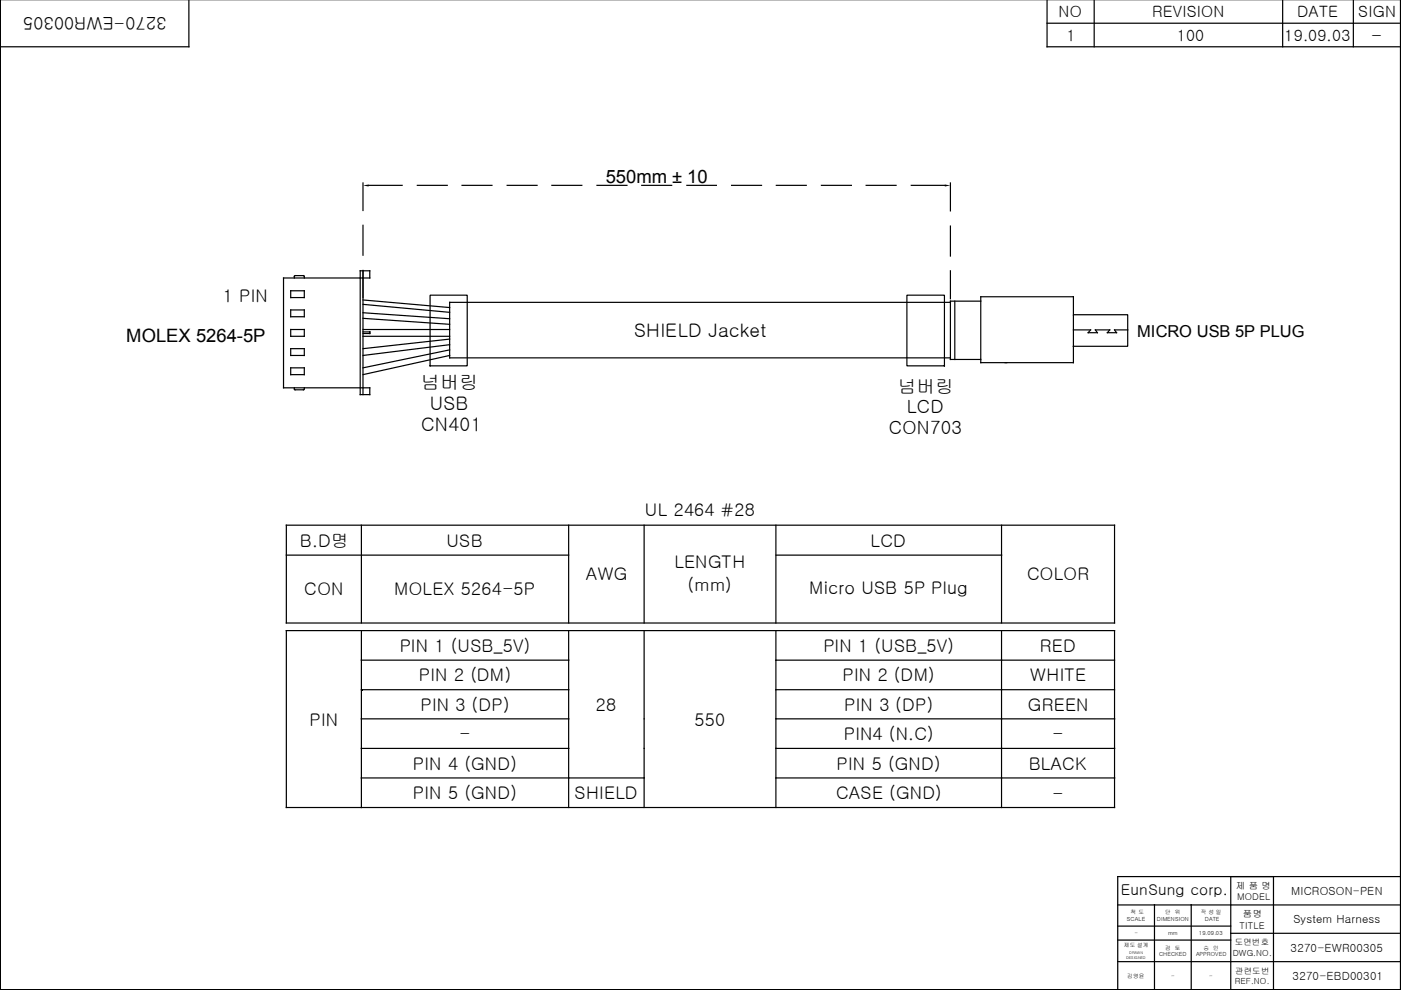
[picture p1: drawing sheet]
<svg xmlns="http://www.w3.org/2000/svg" width="297mm" height="210mm" viewBox="0 0 297 210" stroke-linecap="round" stroke-linejoin="round" font-family="sans-serif">
<g fill="none" stroke="#000" stroke-width=".25">
<path d="M.1 -.1v209.9h296.8v-209.9M40 -.1v10h-39.9M222 -.1v10h74.9M232 -.1v10M271.9 -.1v10M286.9 -.1v10M222 4.9h74.9M77 38.8v5.8M78.1 39.3h7.2M88.5 39.3h6.3M98 39.3h6.3M107.5 39.3h6.4"/>
<path d="M117 39.3h6.4M126.6 39.3h6.3M136.1 39.3h6.3M145.6 39.3h6.3M155.1 39.3h6.4M164.6 39.3h6.3M174.2 39.3h6.3M183.6 39.3h6.4M193.2 39.3h7.1M201.5 38.8v5.9M60.1 58.9h18.3v-1.5h-2v26.3h2v-1.5h-18.3zM62.4 58.9v-.3l.2-.2h1.7l.2 .2v.3"/>
<path d="M77 47.8v6.3M77 57.3v26.4M201.5 47.9v6.4M201.5 57.4v5.9M61.6 61.7h2.9v1.4h-2.9zM61.6 65.7h2.9v1.5h-2.9zM61.6 69.9h2.9v1.4h-2.9zM61.6 73.9h2.9v1.5h-2.9zM61.6 78h2.9v1.4h-2.9zM77 63.6l18.3 1.6M77 67.5l18.3 1.3M77 66.3l18.3 1.3"/>
<path d="M77 64.5l18.3 1.7M77 70.4h1.4v.3h-1.4M77 71.3h18.3M77 69.9h18.3M91.2 62.6h7.9v15h-7.9zM95.3 75.4l-18.3 4M95.3 73.1l-18.3 2.3M95.3 74.2l-18.3 3.8M95.3 71.9l-18.3 2M192.3 62.6h7.9v15h-7.9zM201.5 64.1h-106.2v11.8h106.2M202.4 63.9v12.3"/>
<path d="M207.9 63.9h-6.4v12.3h6.4M227.6 66.7h11.5v6.7h-11.5zM227.6 69.9h3.6l-.5 .6h2l-.5-.6h3.1l-.5 .6h1.9l-.4-.6h2.8M227.6 66.8v-3.9h-19.7v14h19.7v-3.4M62.4 82.2l.2 .4h1.7l.2-.4M60.7 111.4h175.6v20.7h-175.6zM60.7 117.7h59.9M76.6 111.4v20.7M120.6 111.4v20.7M136.6 111.4v20.7M164.5 111.4v20.7M164.5 117.7h47.8"/>
<path d="M212.3 111.4v20.7M60.7 133.7h175.6v37.5h-175.6zM76.6 133.7v37.5M76.6 140h44M120.6 133.7v37.5M136.6 133.7v37.5M164.5 133.7v37.5M164.5 140h71.8M212.3 133.7v37.5M76.6 146.2h44M76.6 152.4h44M76.6 158.7h44"/>
<path d="M164.5 146.2h71.8M164.5 152.4h71.8M164.5 158.7h71.8M76.6 164.9h60M164.5 164.9h71.8M237 196.4h23.9M237 199.3h23.9M237 191.9h59.9M244.8 191.9v17.9M252.6 191.9v17.9M260.9 185.9v23.9M260.9 197.9h36"/>
<path d="M270 185.9v23.9M296.9 185.9h-59.9v23.9M237 203.9h59.9"/>
</g>
<g fill="#000">
<path d="M77 39.3l1.1-.2v.5zM200.3 39.1l1.2 .2-1.2 .3z"/>
<path d="M76.5 146.1h.3v.2h-.3z" fill-rule="evenodd"/>
<path d="M76.5 146.1h.3v.2h-.3z" fill-rule="evenodd"/>
</g>
<g font-size="4">
<text x="134.5" y="71.6">SHIELD Jacket</text>
<text x="89.3" y="82.4">넘버링</text>
<text x="91.1" y="86.9">USB</text>
<text x="89.3" y="91.4">CN401</text>
</g>
<g font-size="3.9">
<text x="128.4" y="38.8">550mm ± 10</text>
<text x="26.8" y="72.5">MOLEX 5264-5P</text>
<text x="190.4" y="83.2">넘버링</text>
<text x="192.3" y="87.6">LCD</text>
<text x="188.5" y="92">CON703</text>
</g>
<g font-size="3.7">
<text x="35.3" y="3.6" transform="rotate(-180 35.3 3.6)">3270-EWR00305</text>
<text x="290.7" y="8.8">-</text>
<text x="47.2" y="64">1 PIN</text>
<text x="136.7" y="109.5">UL 2464 #28</text>
<text x="63.6" y="115.9">B.D명</text>
<text x="94.7" y="115.9">USB</text>
<text x="184.6" y="115.9">LCD</text>
<text x="124.2" y="123">AWG</text>
<text x="143" y="120.4">LENGTH</text>
<text x="145.8" y="125.4">(mm)</text>
<text x="171.5" y="126">Micro USB 5P Plug</text>
<text x="217.8" y="123">COLOR</text>
<text x="64.5" y="126.3">CON</text>
<text x="83.6" y="126.3">MOLEX 5264-5P</text>
<text x="84.8" y="138.2">PIN 1 (USB_5V)</text>
<text x="174.6" y="138.2">PIN 1 (USB_5V)</text>
<text x="220.5" y="138.2">RED</text>
<text x="88.8" y="144.5">PIN 2 (DM)</text>
<text x="178.6" y="144.5">PIN 2 (DM)</text>
<text x="218.4" y="144.5">WHITE</text>
<text x="65.6" y="153.9">PIN</text>
<text x="89.2" y="150.7">PIN 3 (DP)</text>
<text x="126.3" y="150.7">28</text>
<text x="147.2" y="153.9">550</text>
<text x="179" y="150.7">PIN 3 (DP)</text>
<text x="217.9" y="150.7">GREEN</text>
<text x="97.5" y="157">-</text>
<text x="178.9" y="157">PIN4 (N.C)</text>
<text x="223.2" y="157">-</text>
<text x="87.5" y="163.2">PIN 4 (GND)</text>
<text x="177.4" y="163.2">PIN 5 (GND)</text>
<text x="218.1" y="163.2">BLACK</text>
<text x="87.5" y="169.4">PIN 5 (GND)</text>
<text x="121.8" y="169.4">SHIELD</text>
<text x="177.3" y="169.4">CASE (GND)</text>
<text x="223.2" y="169.5">-</text>
</g>
<text font-size="3.5" x="241.1" y="71.6">MICRO USB 5P PLUG</text>
<g font-size="3.3">
<text x="224.5" y="3.7">NO</text>
<text x="244.3" y="3.7">REVISION</text>
<text x="275" y="3.7">DATE</text>
<text x="288" y="3.7">SIGN</text>
<text x="226.1" y="8.7">1</text>
<text x="249.5" y="8.7">100</text>
<text x="272.3" y="8.7">19.09.03</text>
</g>
<text font-size="3.2" x="237.7" y="189.8">EunSung corp.</text>
<g font-size="2.4">
<text x="273.7" y="189.8">MICROSON-PEN</text>
<text x="274.2" y="195.6">System Harness</text>
<text x="273.6" y="201.8">3270-EWR00305</text>
<text x="274.1" y="207.7">3270-EBD00301</text>
</g>
<g font-size="2">
<text x="262" y="188.4">제 품 명</text>
<text x="262.3" y="190.9">MODEL</text>
<text x="262.8" y="196.9">TITLE</text>
<text x="263.5" y="194.4">품명</text>
</g>
<g font-size="1.8">
<text x="261.4" y="202.7">DWG.NO.</text>
<text x="261.8" y="200.4">도면번호</text>
<text x="261.8" y="208.6">REF.NO.</text>
<text x="261.9" y="206.4">관련도번</text>
</g>
<g font-size="1.2">
<text x="238.9" y="195.3">SCALE</text>
<text x="239.7" y="193.8">척 도</text>
<text x="245.3" y="195.3">DIMENSION</text>
<text x="247.1" y="193.8">단</text>
<text x="249.1" y="193.8">위</text>
<text x="254.6" y="193.8">작 성 일</text>
<text x="255.4" y="195.3">DATE</text>
<text x="238.3" y="200.8">제도 설계</text>
<text x="240.5" y="198.3">-</text>
<text x="245.8" y="202.8">CHECKED</text>
<text x="247.1" y="201.4">검</text>
<text x="247.6" y="198.3">mm</text>
<text x="249.1" y="201.4">토</text>
<text x="253.6" y="202.8">APPROVED</text>
<text x="254.2" y="198.3">19.09.03</text>
<text x="255.2" y="201.4">승</text>
<text x="257.2" y="201.4">인</text>
<text x="239" y="207.3">김영윤</text>
<text x="248.3" y="207.3">-</text>
<text x="256.4" y="207.3">-</text>
</g>
<g font-size=".8">
<text x="238.8" y="203.4">DESIGNED</text>
<text x="239.4" y="202.2">DRAWN</text>
</g>
</svg>
